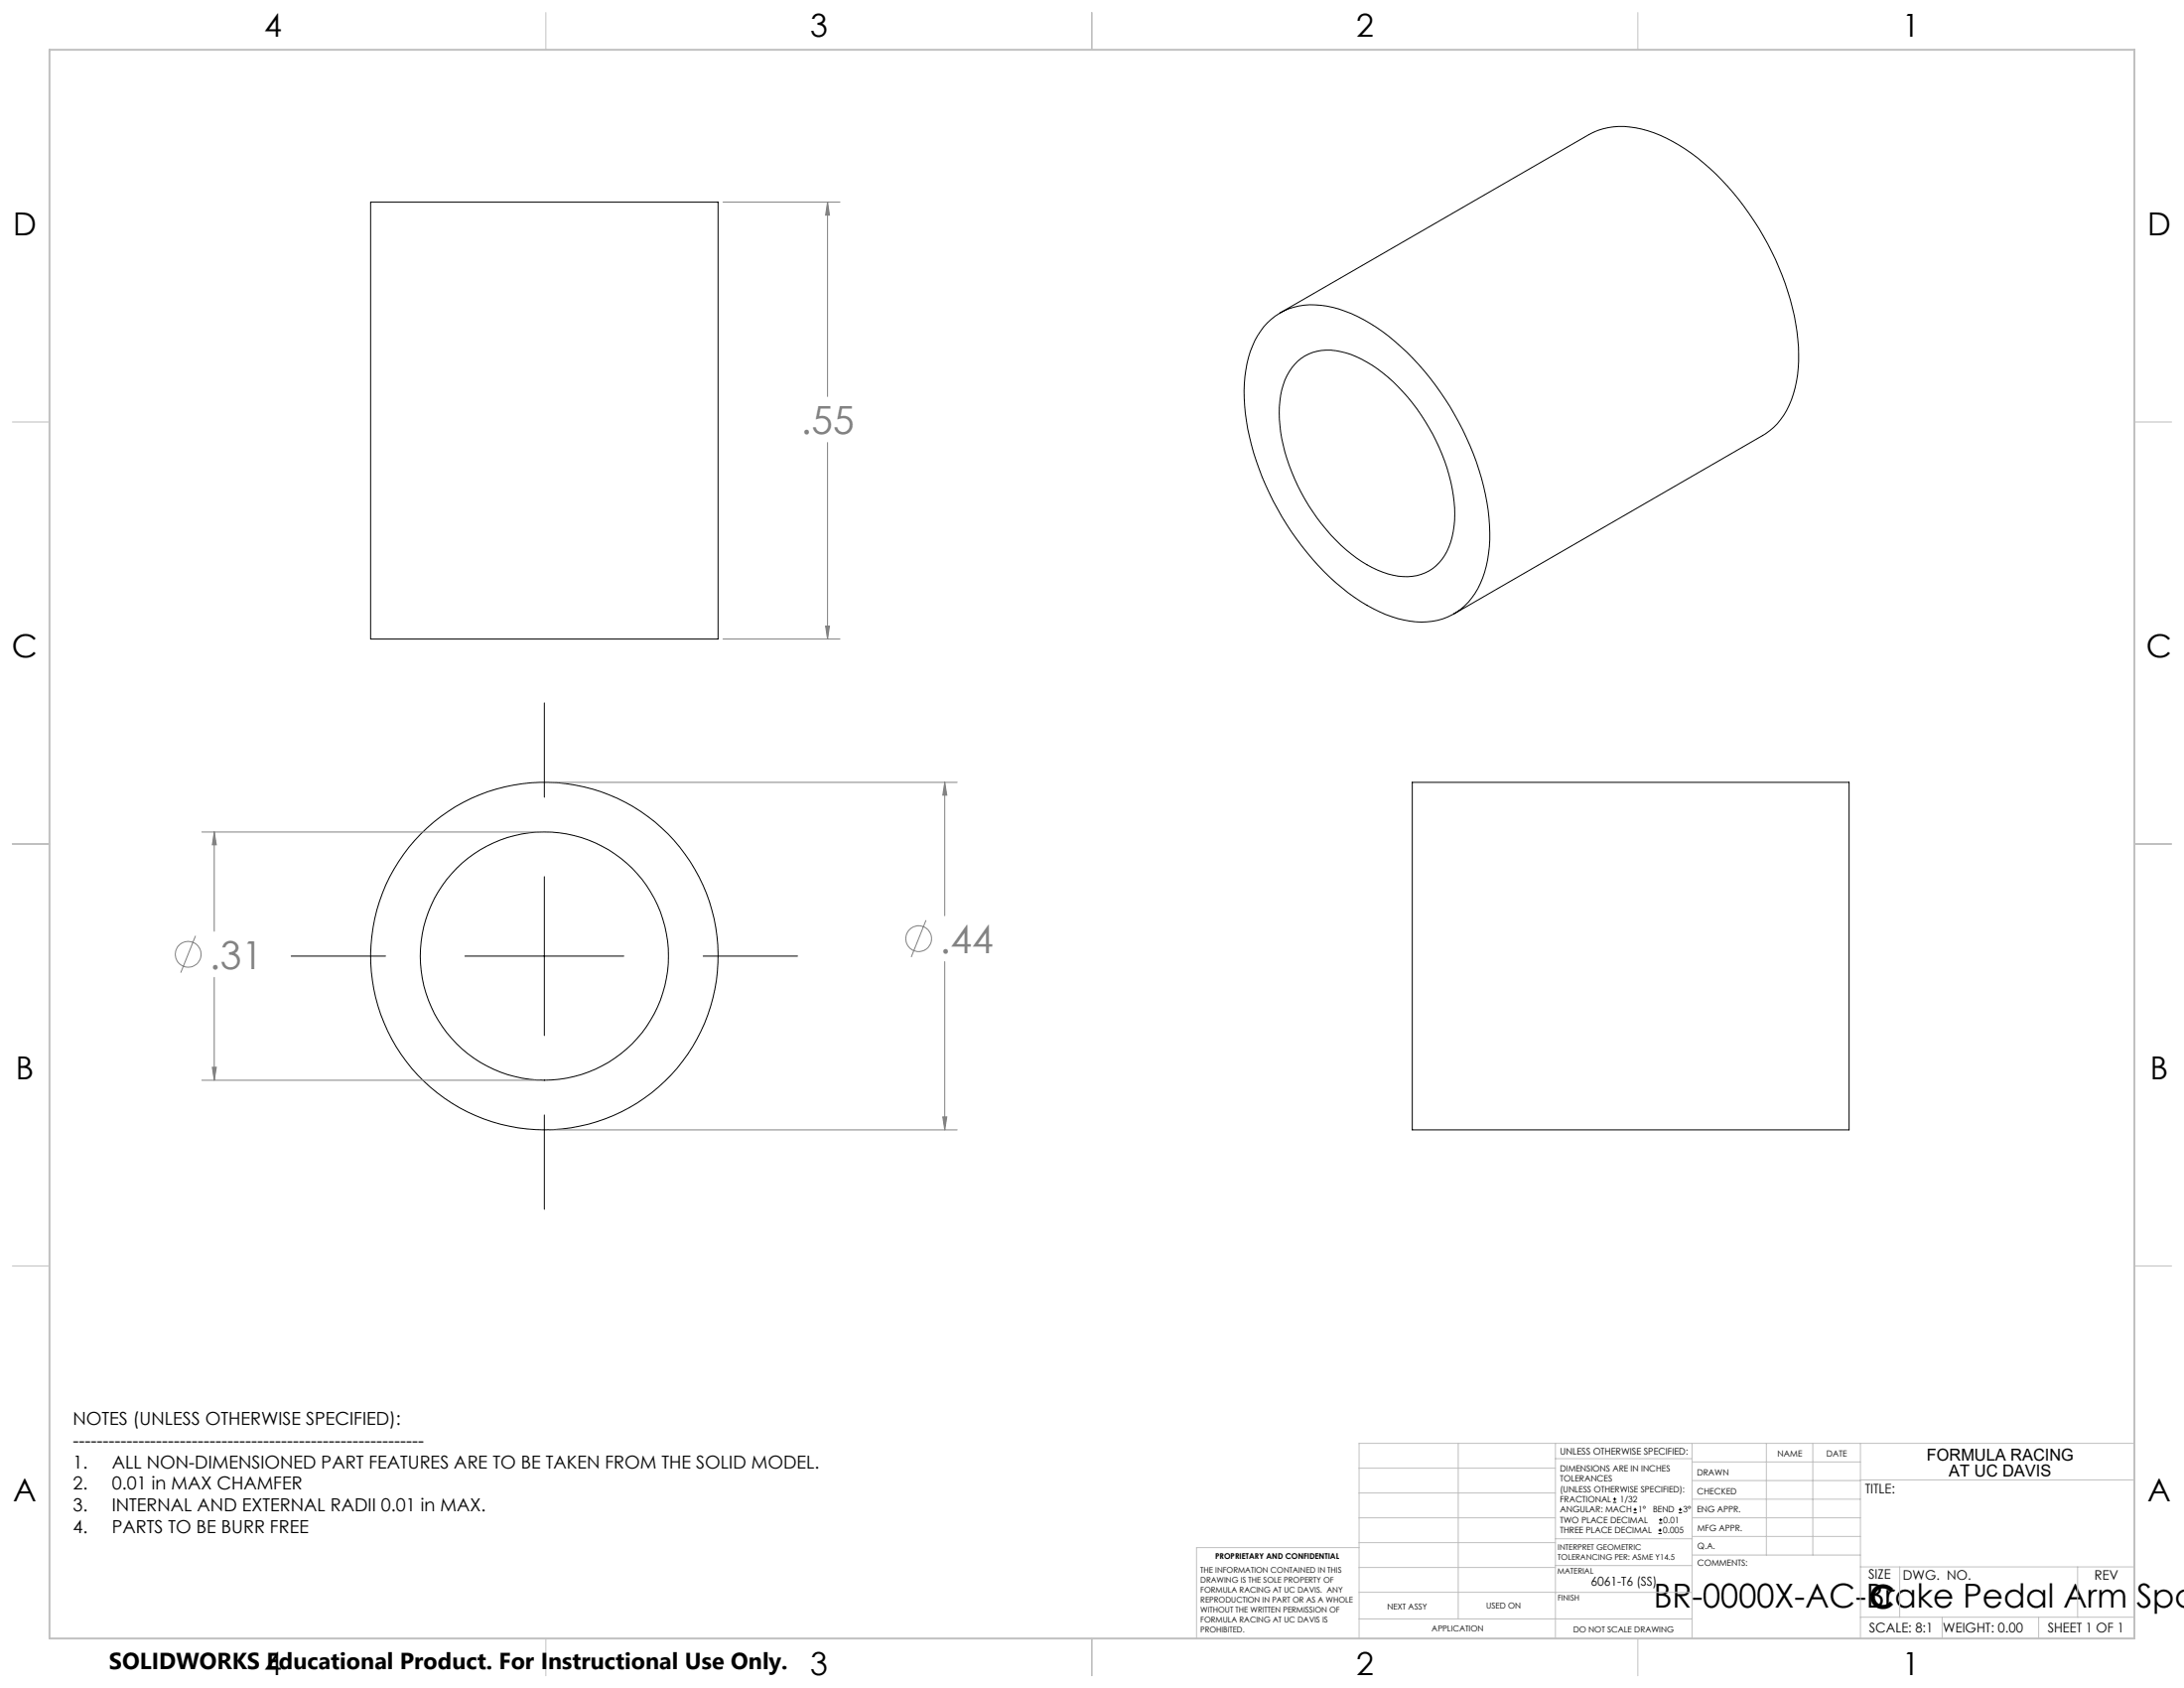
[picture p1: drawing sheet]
<svg xmlns="http://www.w3.org/2000/svg" width="559mm" height="432mm" viewBox="0 0 559 432" stroke-linecap="round" stroke-linejoin="round" font-family="sans-serif">
<g fill="none" stroke="#000" stroke-width=".25">
<path d="M94.8 51.7h88.9v111.8h-88.9zM324.3 82.6a16.5 16.5 0 0 1 15.2-4.3 39.7 39.7 0 0 1 19 10.4 72.9 72.9 0 0 1 22.3 41.8 33.7 33.7 0 0 1-2.7 20.1 16.2 16.2 0 0 1-18.9 8 41.4 41.4 0 0 1-18.9-10.9 72.4 72.4 0 0 1-21.7-42 32.2 32.2 0 0 1 3.2-19.8l1.6-2.3zM327.5 80l79-45.6a19.4 19.4 0 0 1 16.7-.4 52.3 52.3 0 0 1 21.7 17 71.2 71.2 0 0 1 15.1 35.8 30.6 30.6 0 0 1-3.6 19.4 15.5 15.5 0 0 1-5.4 5.2l-79 45.7M332.1 92.4a12.4 12.4 0 0 1 12.3-2.1 34.8 34.8 0 0 1 15.8 11.3 49.6 49.6 0 0 1 12 29.9 17.6 17.6 0 0 1-4.8 13.2 12.3 12.3 0 0 1-12.3 2.1 34.5 34.5 0 0 1-15.8-11.3 50.5 50.5 0 0 1-12-28.3 19.2 19.2 0 0 1 4-14zM139.3 179.8v24.1M361.4 200.1h111.7v88.9h-111.7zM139.3 224.3v40.6M74.5 244.6h24.1M119 244.6h40.6M179.9 244.6h24.1M139.3 285.2v24.2M412.7 384.3h.9"/>
<path d="M412.7 383.5h.9M413.1 383.1v.8M418 387h.8M418 386.2h.8M418.4 385.7v.9M424.3 392.3h.9M424.3 391.4h.9M424.5 389.6h.8M424.5 388.8h.8M424.7 391v.9M424.9 388.4v.8M429.5 387h.9"/>
<path d="M429.5 386.2h.9M429.9 385.7v.9"/>
<circle cx="139.3" cy="244.6" r="44.4"/>
<circle cx="139.3" cy="244.6" r="31.8"/>
</g>
<g fill="none" stroke="#808080" stroke-width=".25">
<path d="M185 51.7h29.9M211.7 51.7v49.7M211.7 51.7l.5 3.3h-1zM211.7 113.2v50.3M185 163.5h29.9M211.2 160.2h1l-.5 3.3zM51.6 212.8h86.4M54.8 212.8v25.4M54.8 212.8l.6 3.3h-1.1zM140.5 200.1h104.4M241.7 200.1v34.1M241.7 200.1l.6 3.3h-1.1z"/>
<path d="M50 239.4l-3.8 9.4M236.9 235.4l-3.7 9.4M54.8 250v26.3M241.7 246v43M51.6 276.3h86.4M54.3 273h1.1l-.6 3.3zM140.5 289h104.4M241.2 285.7h1.1l-.6 3.3z"/>
<circle cx="48.1" cy="244.1" r="3.3"/>
<circle cx="235" cy="240.1" r="3.3"/>
</g>
<g fill="none" stroke="#c0c0c0" stroke-width=".25">
<path d="M139.7 3.2v9.5M279.4 3.2v9.5M419.1 3.2v9.5M3.1 107.9h9.6M546.1 107.9h9.5M3.1 215.9h9.6M546.1 215.9h9.5M3.1 323.8h9.6M546.1 323.8h9.5M347.7 375.6h50.3M373.1 369.2v44.9M398 369.2v49.9"/>
<path d="M398 373.1h34.9M432.9 369.2v49.9M432.9 378.7h43.1M432.9 374h43.1M451.9 369.2v28.6M463.8 369.2v28.6M476 369.2v49.9M476 378.6h70.1M546.1 369.2h-198.4v49.9M347.7 394.6h50.3M347.7 388.3h50.3M347.7 381.9h50.3"/>
<path d="M347.7 395.9h-41.6v23.2M398 393.6h35M432.9 383.5h43.1M432.9 388.3h43.1M432.9 393h43.1M433 397.8h43M139.7 419.1v9.6M279.4 419.1v9.6M347.7 414.1h85.2M347.7 401h50.3M347.7 407.3h50.3M398 407.4h34.9"/>
<path d="M398 400.5h35M419.1 419.1v9.6M476 413.7h70.1M476 400.8h70.1M486.1 400.8v12.9M496.9 413.7v5.4M521.6 413.7v5.4M531.6 400.8v12.9"/>
</g>
<path d="M12.7 12.7h533.4v406.4h-533.4z" fill="none" stroke="#c0c0c0" stroke-width=".5"/>
<path d="M241.7 200.1l.6 3.3h-1.1zM241.2 285.7h1.1l-.6 3.3zM54.8 212.8l.6 3.3h-1.1zM54.3 273h1.1l-.6 3.3zM211.2 160.2h1l-.5 3.3zM211.7 51.7l.5 3.3h-1z" fill="#808080"/>
<g font-size="9.9" fill="#808080">
<text x="204.9" y="111">.55</text>
<text x="240.5" y="243.8">.44</text>
<text x="53.6" y="247.8">.31</text>
</g>
<g font-size="8.5">
<text x="423.1" y="411.3">BR-0000X-AC-Brake Pedal Arm Spa</text>
<text x="478.3" y="411.4">C</text>
</g>
<g font-size="8.1">
<text x="67.6" y="9.3">4</text>
<text x="207.3" y="9.3">3</text>
<text x="347" y="9.3">2</text>
<text x="486.7" y="9.3">1</text>
<text x="3.3" y="60.1">D</text>
<text x="549.4" y="60.1">D</text>
<text x="3" y="168">C</text>
<text x="549.1" y="168">C</text>
<text x="4" y="276">B</text>
<text x="550.1" y="276">B</text>
<text x="3.3" y="383.9">A</text>
<text x="549.4" y="383.9">A</text>
<text x="67.6" y="428.4">4</text>
<text x="207.3" y="428.4">3</text>
<text x="347" y="428.4">2</text>
<text x="486.7" y="428.4">1</text>
</g>
<text font-size="5.9" x="27.9" y="427">SOLIDWORKS Educational Product. For Instructional Use Only.</text>
<g font-size="4.6">
<text x="18.6" y="364.4">NOTES (UNLESS OTHERWISE SPECIFIED):</text>
<text x="18.6" y="370">-----------------------------------------------------------</text>
<text x="18.6" y="375.5">1.</text>
<text x="28.7" y="375.5">ALL NON-DIMENSIONED PART FEATURES ARE TO BE TAKEN FROM THE SOLID MODEL.</text>
<text x="18.6" y="381.1">2.</text>
<text x="28.7" y="381.1">0.01 in MAX CHAMFER</text>
<text x="18.6" y="386.7">3.</text>
<text x="28.7" y="386.7">INTERNAL AND EXTERNAL RADII 0.01 in MAX.</text>
<text x="18.6" y="392.3">4.</text>
<text x="28.7" y="392.3">PARTS TO BE BURR FREE</text>
</g>
<g font-size="4.2">
<text x="493" y="373.5">FORMULA RACING</text>
<text x="498.7" y="377.8">AT UC DAVIS</text>
</g>
<g font-size="3.4">
<text x="477.2" y="381.9">TITLE:</text>
<text x="478.1" y="404">SIZE</text>
<text x="486.9" y="404">DWG. NO.</text>
<text x="535.9" y="404.1">REV</text>
<text x="478.2" y="417.6">SCALE: 8:1</text>
<text x="497.1" y="417.7">WEIGHT: 0.00</text>
<text x="523.9" y="417.6">SHEET 1 OF 1</text>
</g>
<text font-size="3.2" x="407" y="405.7">6061-T6 (SS)</text>
<text font-size="2.4" x="399.2" y="372.1">UNLESS OTHERWISE SPECIFIED:</text>
<g font-size="2.2">
<text x="399.2" y="376.4">DIMENSIONS ARE IN INCHES</text>
<text x="434.2" y="377.3">DRAWN</text>
<text x="454.8" y="372.5">NAME</text>
<text x="467.3" y="372.6">DATE</text>
<text x="399.2" y="379">TOLERANCES</text>
<text x="399.2" y="381.7">(UNLESS OTHERWISE SPECIFIED):</text>
<text x="434.3" y="382.2">CHECKED</text>
<text x="399.2" y="389.6">TWO PLACE DECIMAL</text>
<text x="399.2" y="384.3">FRACTIONAL</text>
<text x="399.2" y="387">ANGULAR: MACH</text>
<text x="414.5" y="384.3">1/32</text>
<text x="419.1" y="387">1°</text>
<text x="422.9" y="387">BEND</text>
<text x="425.6" y="389.6">0.01</text>
<text x="430.6" y="387">3°</text>
<text x="434.2" y="386.9">ENG APPR.</text>
<text x="399.2" y="392.3">THREE PLACE DECIMAL</text>
<text x="425.5" y="392.3">0.005</text>
<text x="434.3" y="391.6">MFG APPR.</text>
<text x="434.3" y="396.3">Q.A.</text>
<text x="434.3" y="400.5">COMMENTS:</text>
</g>
<g font-size="2.1">
<text x="354.9" y="411.6">NEXT ASSY</text>
<text x="380.3" y="411.6">USED ON</text>
<text x="366.3" y="417.4">APPLICATION</text>
<text x="402.5" y="417.5">DO NOT SCALE DRAWING</text>
</g>
<g font-size="2">
<text x="310.9" y="398.8">PROPRIETARY AND CONFIDENTIAL</text>
<text x="398.6" y="396.5">INTERPRET GEOMETRIC</text>
<text x="398.6" y="399">TOLERANCING PER: ASME Y14.5</text>
<text x="307.2" y="402.4">THE INFORMATION CONTAINED IN THIS</text>
<text x="307.2" y="404.9">DRAWING IS THE SOLE PROPERTY OF</text>
<text x="307.2" y="407.5">FORMULA RACING AT UC DAVIS. ANY</text>
<text x="398.5" y="402.6">MATERIAL</text>
<text x="307.2" y="410">REPRODUCTION IN PART OR AS A WHOLE</text>
<text x="307.2" y="412.5">WITHOUT THE WRITTEN PERMISSION OF</text>
<text x="398.5" y="409.4">FINISH</text>
<text x="307.2" y="415">FORMULA RACING AT UC DAVIS IS</text>
<text x="307.2" y="417.6">PROHIBITED.</text>
</g>
</svg>
